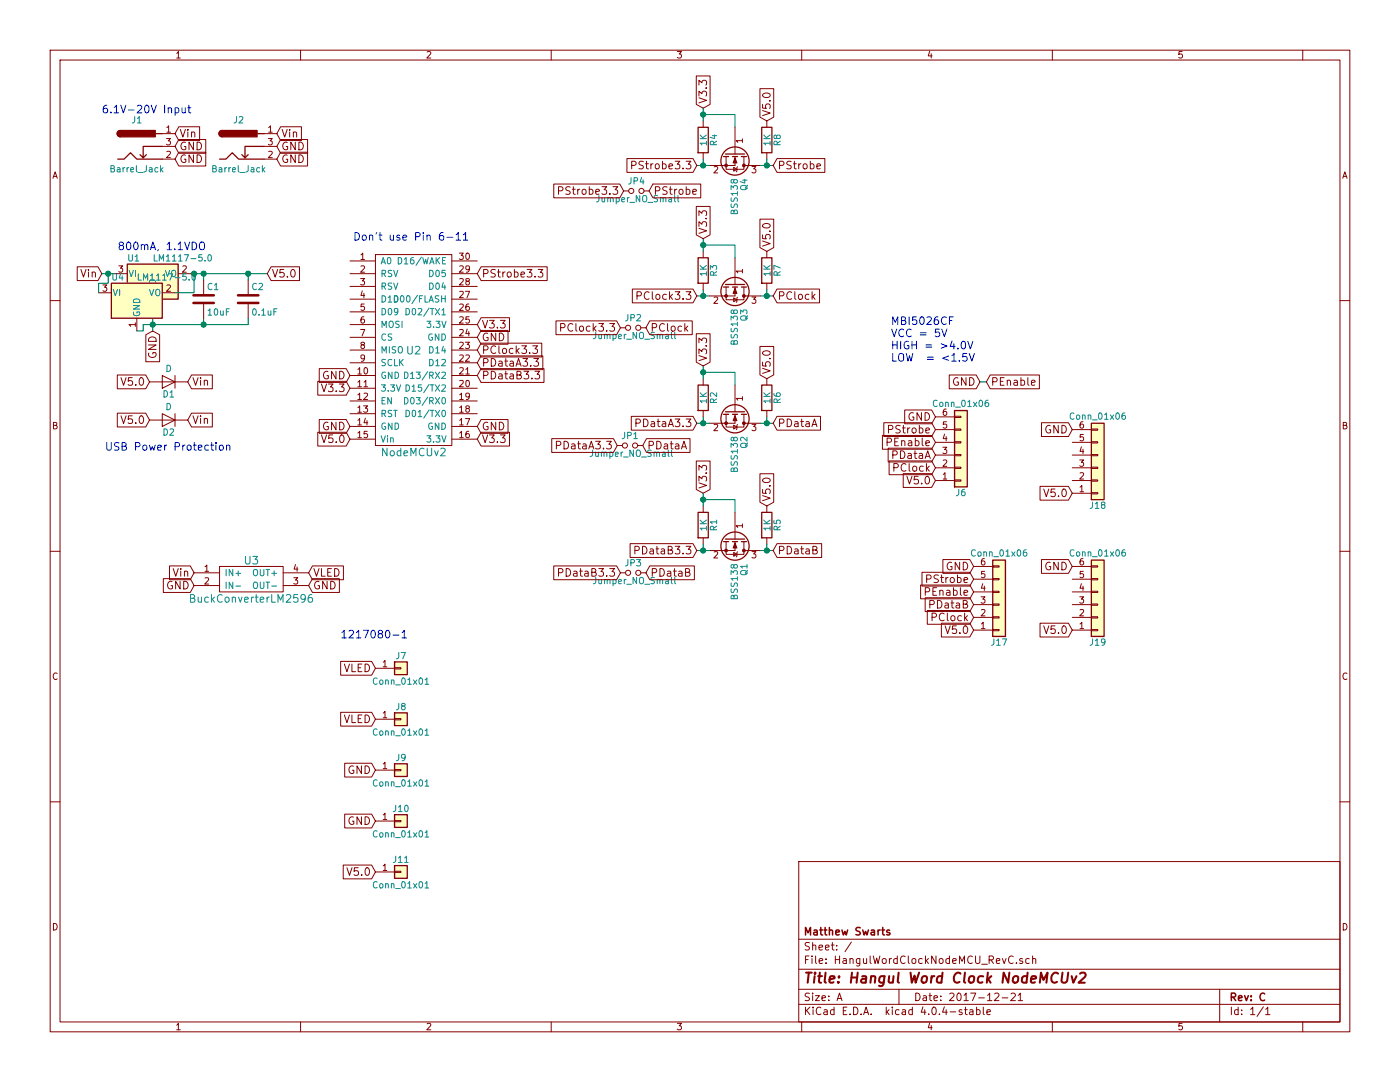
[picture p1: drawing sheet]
EESchema Schematic File Version 2
LIBS:power
LIBS:device
LIBS:transistors
LIBS:conn
LIBS:linear
LIBS:regul
LIBS:74xx
LIBS:cmos4000
LIBS:adc-dac
LIBS:memory
LIBS:xilinx
LIBS:microcontrollers
LIBS:dsp
LIBS:microchip
LIBS:analog_switches
LIBS:motorola
LIBS:texas
LIBS:intel
LIBS:audio
LIBS:interface
LIBS:digital-audio
LIBS:philips
LIBS:display
LIBS:cypress
LIBS:siliconi
LIBS:opto
LIBS:atmel
LIBS:contrib
LIBS:valves
LIBS:myParts
LIBS:HangulWordClockNodeMCU_RevC-cache
EELAYER 25 0
EELAYER END
$Descr A 11000 8500
encoding utf-8
Sheet 1 1
Title "Hangul Word Clock NodeMCUv2"
Date "2017-12-21"
Rev "C"
Comp "Matthew Swarts"
Comment1 ""
Comment2 ""
Comment3 ""
Comment4 ""
$EndDescr
$Comp
L NodeMCUv3 U2
U 1 1
P 3250 2750
F 0 "U2" H 3250 2750 60  0000 C CNN
F 1 "NodeMCUv2" H 3250 1950 60  0000 C CNN
F 2 "MyKiCadParts:NodeMCU_V1.0" H 3250 2750 60  0001 C CNN
F 3 "" H 3250 2750 60  0001 C CNN
	1    3250 2750
	1    0    0    -1  
$EndComp
$Comp
L Conn_01x06 J6
U 1 1
P 7550 3575
F 0 "J6" H 7550 3875 50  0000 C CNN
F 1 "Conn_01x06" H 7550 3175 50  0000 C CNN
F 2 "Socket_Strips:Socket_Strip_Straight_1x06" H 7550 3575 50  0001 C CNN
F 3 "" H 7550 3575 50  0001 C CNN
	1    7550 3575
	1    0    0    1   
$EndComp
Text GLabel 7350 3775 0    60   Input ~ 0
V5.0
Text GLabel 2750 3450 0    60   Input ~ 0
V5.0
Text GLabel 7350 3675 0    60   Input ~ 0
PClock
Text GLabel 7350 3575 0    60   Input ~ 0
PDataA
Text GLabel 7350 3475 0    60   Input ~ 0
PEnable
Text GLabel 7350 3375 0    60   Input ~ 0
PStrobe
Text GLabel 7350 3275 0    60   Input ~ 0
GND
Text GLabel 2750 2950 0    60   Input ~ 0
GND
Text GLabel 2750 3350 0    60   Input ~ 0
GND
Text GLabel 3750 3350 2    60   Input ~ 0
GND
Text GLabel 3750 2650 2    60   Input ~ 0
GND
Text GLabel 2750 3050 0    60   Input ~ 0
V3.3
Text GLabel 3750 3450 2    60   Input ~ 0
V3.3
Text GLabel 3750 2550 2    60   Input ~ 0
V3.3
Text GLabel 2425 4500 2    60   Input ~ 0
VLED
Text GLabel 1525 4500 0    60   Input ~ 0
Vin
Text GLabel 1525 4600 0    60   Input ~ 0
GND
Text GLabel 2425 4600 2    60   Input ~ 0
GND
Text Notes 7000 2850 0    60   ~ 0
MBI5026CF\nVCC = 5V\nHIGH = >4.0V\nLOW  = <1.5V
$Comp
L BSS138 Q1
U 1 1
P 5775 4225
F 0 "Q1" H 5975 4300 50  0000 L CNN
F 1 "BSS138" H 5975 4225 50  0000 L CNN
F 2 "TO_SOT_Packages_SMD:SOT-23" H 5975 4150 50  0001 L CIN
F 3 "" H 5775 4225 50  0001 L CNN
	1    5775 4225
	0    1    1    0   
$EndComp
$Comp
L R R1
U 1 1
P 5525 4125
F 0 "R1" V 5605 4125 50  0000 C CNN
F 1 "1K" V 5525 4125 50  0000 C CNN
F 2 "Resistors_SMD:R_1206" V 5455 4125 50  0001 C CNN
F 3 "" H 5525 4125 50  0001 C CNN
	1    5525 4125
	1    0    0    -1  
$EndComp
$Comp
L R R5
U 1 1
P 6025 4125
F 0 "R5" V 6105 4125 50  0000 C CNN
F 1 "1K" V 6025 4125 50  0000 C CNN
F 2 "Resistors_SMD:R_1206" V 5955 4125 50  0001 C CNN
F 3 "" H 6025 4125 50  0001 C CNN
	1    6025 4125
	1    0    0    -1  
$EndComp
Text GLabel 6025 3975 1    60   Input ~ 0
V5.0
Text GLabel 5525 3875 1    60   Input ~ 0
V3.3
Wire Wire Line
	5525 4275 5525 4325
Wire Wire Line
	5475 4325 5575 4325
Wire Wire Line
	5975 4325 6075 4325
Wire Wire Line
	6025 4325 6025 4275
Wire Wire Line
	5775 4025 5775 3925
Wire Wire Line
	5775 3925 5525 3925
Wire Wire Line
	5525 3875 5525 3975
Connection ~ 5525 3925
$Comp
L LM1117-5.0 U1
U 1 1
P 1200 2150
F 0 "U1" H 1050 2275 50  0000 C CNN
F 1 "LM1117-5.0" H 1200 2275 50  0000 L CNN
F 2 "TO_SOT_Packages_THT:TO-220_Horizontal" H 1200 2150 50  0001 C CNN
F 3 "" H 1200 2150 50  0001 C CNN
	1    1200 2150
	1    0    0    -1  
$EndComp
$Comp
L Barrel_Jack J1
U 1 1
P 1075 1150
F 0 "J1" H 1075 1360 50  0000 C CNN
F 1 "Barrel_Jack" H 1075 975 50  0000 C CNN
F 2 "Connectors:BARREL_JACK" H 1125 1110 50  0001 C CNN
F 3 "" H 1125 1110 50  0001 C CNN
	1    1075 1150
	1    0    0    -1  
$EndComp
Text Notes 800  900  0    60   ~ 0
6.1V-20V Input
Text Notes 925  1975 0    60   ~ 0
800mA, 1.1VDO
Text GLabel 2100 2150 2    60   Input ~ 0
V5.0
Text GLabel 1175 3000 0    60   Input ~ 0
V5.0
$Comp
L D D1
U 1 1
P 1325 3000
F 0 "D1" H 1325 3100 50  0000 C CNN
F 1 "D" H 1325 2900 50  0000 C CNN
F 2 "Diodes_THT:D_DO-41_SOD81_P12.70mm_Horizontal" H 1325 3000 50  0001 C CNN
F 3 "" H 1325 3000 50  0001 C CNN
	1    1325 3000
	-1   0    0    1   
$EndComp
Text GLabel 1475 3000 2    60   Input ~ 0
Vin
Text Notes 825  3550 0    60   ~ 0
USB Power Protection
Text GLabel 1375 1050 2    60   Input ~ 0
Vin
Text GLabel 1375 1150 2    60   Input ~ 0
GND
Text GLabel 1375 1250 2    60   Input ~ 0
GND
Text GLabel 1200 2600 3    60   Input ~ 0
GND
Text GLabel 800  2150 0    60   Input ~ 0
Vin
$Comp
L C C2
U 1 1
P 1950 2350
F 0 "C2" H 1975 2450 50  0000 L CNN
F 1 "0.1uF" H 1975 2250 50  0000 L CNN
F 2 "Capacitors_SMD:C_0805" H 1988 2200 50  0001 C CNN
F 3 "" H 1950 2350 50  0001 C CNN
	1    1950 2350
	1    0    0    -1  
$EndComp
Wire Wire Line
	1500 2150 2100 2150
Wire Wire Line
	1600 2200 1600 2150
Connection ~ 1600 2150
Wire Wire Line
	1950 2200 1950 2150
Connection ~ 1950 2150
Wire Wire Line
	1200 2450 1200 2600
Wire Wire Line
	1125 2550 1950 2550
Wire Wire Line
	1600 2550 1600 2500
Wire Wire Line
	1950 2550 1950 2500
Connection ~ 1600 2550
Connection ~ 1200 2550
$Comp
L C C1
U 1 1
P 1600 2350
F 0 "C1" H 1625 2450 50  0000 L CNN
F 1 "10uF" H 1625 2250 50  0000 L CNN
F 2 "Capacitors_SMD:C_1206" H 1638 2200 50  0001 C CNN
F 3 "" H 1600 2350 50  0001 C CNN
	1    1600 2350
	1    0    0    -1  
$EndComp
$Comp
L BSS138 Q2
U 1 1
P 5775 3225
F 0 "Q2" H 5975 3300 50  0000 L CNN
F 1 "BSS138" H 5975 3225 50  0000 L CNN
F 2 "TO_SOT_Packages_SMD:SOT-23" H 5975 3150 50  0001 L CIN
F 3 "" H 5775 3225 50  0001 L CNN
	1    5775 3225
	0    1    1    0   
$EndComp
$Comp
L R R2
U 1 1
P 5525 3125
F 0 "R2" V 5605 3125 50  0000 C CNN
F 1 "1K" V 5525 3125 50  0000 C CNN
F 2 "Resistors_SMD:R_1206" V 5455 3125 50  0001 C CNN
F 3 "" H 5525 3125 50  0001 C CNN
	1    5525 3125
	1    0    0    -1  
$EndComp
$Comp
L R R6
U 1 1
P 6025 3125
F 0 "R6" V 6105 3125 50  0000 C CNN
F 1 "1K" V 6025 3125 50  0000 C CNN
F 2 "Resistors_SMD:R_1206" V 5955 3125 50  0001 C CNN
F 3 "" H 6025 3125 50  0001 C CNN
	1    6025 3125
	1    0    0    -1  
$EndComp
Text GLabel 6025 2975 1    60   Input ~ 0
V5.0
Text GLabel 5525 2875 1    60   Input ~ 0
V3.3
Wire Wire Line
	5525 3275 5525 3325
Wire Wire Line
	5475 3325 5575 3325
Wire Wire Line
	5975 3325 6075 3325
Wire Wire Line
	6025 3325 6025 3275
Wire Wire Line
	5775 3025 5775 2925
Wire Wire Line
	5775 2925 5525 2925
Wire Wire Line
	5525 2875 5525 2975
Connection ~ 5525 2925
$Comp
L BSS138 Q3
U 1 1
P 5775 2225
F 0 "Q3" H 5975 2300 50  0000 L CNN
F 1 "BSS138" H 5975 2225 50  0000 L CNN
F 2 "TO_SOT_Packages_SMD:SOT-23" H 5975 2150 50  0001 L CIN
F 3 "" H 5775 2225 50  0001 L CNN
	1    5775 2225
	0    1    1    0   
$EndComp
$Comp
L R R3
U 1 1
P 5525 2125
F 0 "R3" V 5605 2125 50  0000 C CNN
F 1 "1K" V 5525 2125 50  0000 C CNN
F 2 "Resistors_SMD:R_1206" V 5455 2125 50  0001 C CNN
F 3 "" H 5525 2125 50  0001 C CNN
	1    5525 2125
	1    0    0    -1  
$EndComp
$Comp
L R R7
U 1 1
P 6025 2125
F 0 "R7" V 6105 2125 50  0000 C CNN
F 1 "1K" V 6025 2125 50  0000 C CNN
F 2 "Resistors_SMD:R_1206" V 5955 2125 50  0001 C CNN
F 3 "" H 6025 2125 50  0001 C CNN
	1    6025 2125
	1    0    0    -1  
$EndComp
Text GLabel 6025 1975 1    60   Input ~ 0
V5.0
Text GLabel 5525 1875 1    60   Input ~ 0
V3.3
Wire Wire Line
	5525 2275 5525 2325
Wire Wire Line
	5475 2325 5575 2325
Wire Wire Line
	5975 2325 6075 2325
Wire Wire Line
	6025 2325 6025 2275
Wire Wire Line
	5775 2025 5775 1925
Wire Wire Line
	5775 1925 5525 1925
Wire Wire Line
	5525 1875 5525 1975
Connection ~ 5525 1925
$Comp
L BSS138 Q4
U 1 1
P 5775 1200
F 0 "Q4" H 5975 1275 50  0000 L CNN
F 1 "BSS138" H 5975 1200 50  0000 L CNN
F 2 "TO_SOT_Packages_SMD:SOT-23" H 5975 1125 50  0001 L CIN
F 3 "" H 5775 1200 50  0001 L CNN
	1    5775 1200
	0    1    1    0   
$EndComp
$Comp
L R R4
U 1 1
P 5525 1100
F 0 "R4" V 5605 1100 50  0000 C CNN
F 1 "1K" V 5525 1100 50  0000 C CNN
F 2 "Resistors_SMD:R_1206" V 5455 1100 50  0001 C CNN
F 3 "" H 5525 1100 50  0001 C CNN
	1    5525 1100
	1    0    0    -1  
$EndComp
$Comp
L R R8
U 1 1
P 6025 1100
F 0 "R8" V 6105 1100 50  0000 C CNN
F 1 "1K" V 6025 1100 50  0000 C CNN
F 2 "Resistors_SMD:R_1206" V 5955 1100 50  0001 C CNN
F 3 "" H 6025 1100 50  0001 C CNN
	1    6025 1100
	1    0    0    -1  
$EndComp
Text GLabel 6025 950  1    60   Input ~ 0
V5.0
Text GLabel 5525 850  1    60   Input ~ 0
V3.3
Wire Wire Line
	5525 1250 5525 1300
Wire Wire Line
	5475 1300 5575 1300
Wire Wire Line
	5975 1300 6075 1300
Wire Wire Line
	6025 1300 6025 1250
Wire Wire Line
	5775 1000 5775 900 
Wire Wire Line
	5775 900  5525 900 
Wire Wire Line
	5525 850  5525 950 
Connection ~ 5525 900 
Text GLabel 5475 2325 0    60   Input ~ 0
PClock3.3
Text GLabel 5475 3325 0    60   Input ~ 0
PDataA3.3
Text GLabel 5475 1300 0    60   Input ~ 0
PStrobe3.3
Text GLabel 6075 1300 2    60   Input ~ 0
PStrobe
Text GLabel 6075 2325 2    60   Input ~ 0
PClock
Text GLabel 6075 3325 2    60   Input ~ 0
PDataA
Connection ~ 6025 1300
Connection ~ 5525 1300
Connection ~ 5525 2325
Connection ~ 6025 2325
Connection ~ 6025 3325
Connection ~ 5525 3325
Connection ~ 5525 4325
Connection ~ 6025 4325
Text GLabel 3750 2750 2    60   Input ~ 0
PClock3.3
Text GLabel 3750 2950 2    60   Input ~ 0
PDataB3.3
Text GLabel 3750 2150 2    60   Input ~ 0
PStrobe3.3
Text GLabel 2950 6850 0    60   Input ~ 0
V5.0
Text GLabel 2950 6450 0    60   Input ~ 0
GND
Text GLabel 2950 6050 0    60   Input ~ 0
GND
Text GLabel 2950 5250 0    60   Input ~ 0
VLED
Text GLabel 2950 5650 0    60   Input ~ 0
VLED
$Comp
L Conn_01x06 J17
U 1 1
P 7850 4750
F 0 "J17" H 7850 5050 50  0000 C CNN
F 1 "Conn_01x06" H 7850 4350 50  0000 C CNN
F 2 "Socket_Strips:Socket_Strip_Straight_1x06" H 7850 4750 50  0001 C CNN
F 3 "" H 7850 4750 50  0001 C CNN
	1    7850 4750
	1    0    0    1   
$EndComp
Text GLabel 7650 4950 0    60   Input ~ 0
V5.0
Text GLabel 7650 4450 0    60   Input ~ 0
GND
$Comp
L Conn_01x01 J7
U 1 1
P 3150 5250
F 0 "J7" H 3150 5350 50  0000 C CNN
F 1 "Conn_01x01" H 3150 5150 50  0000 C CNN
F 2 "MyKiCadParts:1217080-1" H 3150 5250 50  0001 C CNN
F 3 "" H 3150 5250 50  0001 C CNN
	1    3150 5250
	1    0    0    -1  
$EndComp
$Comp
L Conn_01x01 J8
U 1 1
P 3150 5650
F 0 "J8" H 3150 5750 50  0000 C CNN
F 1 "Conn_01x01" H 3150 5550 50  0000 C CNN
F 2 "MyKiCadParts:1217080-1" H 3150 5650 50  0001 C CNN
F 3 "" H 3150 5650 50  0001 C CNN
	1    3150 5650
	1    0    0    -1  
$EndComp
$Comp
L Conn_01x01 J9
U 1 1
P 3150 6050
F 0 "J9" H 3150 6150 50  0000 C CNN
F 1 "Conn_01x01" H 3150 5950 50  0000 C CNN
F 2 "MyKiCadParts:1217080-1" H 3150 6050 50  0001 C CNN
F 3 "" H 3150 6050 50  0001 C CNN
	1    3150 6050
	1    0    0    -1  
$EndComp
$Comp
L Conn_01x01 J10
U 1 1
P 3150 6450
F 0 "J10" H 3150 6550 50  0000 C CNN
F 1 "Conn_01x01" H 3150 6350 50  0000 C CNN
F 2 "MyKiCadParts:1217080-1" H 3150 6450 50  0001 C CNN
F 3 "" H 3150 6450 50  0001 C CNN
	1    3150 6450
	1    0    0    -1  
$EndComp
$Comp
L Conn_01x01 J11
U 1 1
P 3150 6850
F 0 "J11" H 3150 6950 50  0000 C CNN
F 1 "Conn_01x01" H 3150 6750 50  0000 C CNN
F 2 "MyKiCadParts:1217080-1" H 3150 6850 50  0001 C CNN
F 3 "" H 3150 6850 50  0001 C CNN
	1    3150 6850
	1    0    0    -1  
$EndComp
$Comp
L BuckConverterLM2596 U3
U 1 1
P 1975 4550
F 0 "U3" H 1975 4700 60  0000 C CNN
F 1 "BuckConverterLM2596" H 1975 4400 60  0000 C CNN
F 2 "MyKiCadParts:LM2596Module" H 1975 4550 60  0001 C CNN
F 3 "" H 1975 4550 60  0001 C CNN
	1    1975 4550
	1    0    0    -1  
$EndComp
$Comp
L LM1117-5.0 U4
U 1 1
P 1075 2300
F 0 "U4" H 925 2425 50  0000 C CNN
F 1 "LM1117-5.0" H 1075 2425 50  0000 L CNN
F 2 "TO_SOT_Packages_SMD:SOT-223-3Lead_TabPin2" H 1075 2300 50  0001 C CNN
F 3 "" H 1075 2300 50  0001 C CNN
	1    1075 2300
	1    0    0    -1  
$EndComp
Wire Wire Line
	800  2150 900  2150
Wire Wire Line
	775  2300 775  2225
Wire Wire Line
	775  2225 850  2225
Wire Wire Line
	850  2225 850  2150
Connection ~ 850  2150
Wire Wire Line
	1075 2600 1125 2600
Wire Wire Line
	1125 2600 1125 2550
Wire Wire Line
	1375 2300 1525 2300
Wire Wire Line
	1525 2300 1525 2150
Connection ~ 1525 2150
Text GLabel 1175 3300 0    60   Input ~ 0
V5.0
$Comp
L D D2
U 1 1
P 1325 3300
F 0 "D2" H 1325 3400 50  0000 C CNN
F 1 "D" H 1325 3200 50  0000 C CNN
F 2 "Diodes_SMD:D_SOD-123" H 1325 3300 50  0001 C CNN
F 3 "" H 1325 3300 50  0001 C CNN
	1    1325 3300
	-1   0    0    1   
$EndComp
Text GLabel 1475 3300 2    60   Input ~ 0
Vin
$Comp
L Barrel_Jack J2
U 1 1
P 1875 1150
F 0 "J2" H 1875 1360 50  0000 C CNN
F 1 "Barrel_Jack" H 1875 975 50  0000 C CNN
F 2 "Connectors:BARREL_JACK" H 1925 1110 50  0001 C CNN
F 3 "" H 1925 1110 50  0001 C CNN
	1    1875 1150
	1    0    0    -1  
$EndComp
Text GLabel 2175 1050 2    60   Input ~ 0
Vin
Text GLabel 2175 1150 2    60   Input ~ 0
GND
Text GLabel 2175 1250 2    60   Input ~ 0
GND
Text GLabel 7650 4550 0    60   Input ~ 0
PStrobe
Text GLabel 7650 4850 0    60   Input ~ 0
PClock
Text GLabel 7650 4650 0    60   Input ~ 0
PEnable
Text GLabel 7650 4750 0    60   Input ~ 0
PDataB
Text GLabel 5475 4325 0    60   Input ~ 0
PDataB3.3
Text GLabel 6075 4325 2    60   Input ~ 0
PDataB
Text Notes 2775 1900 0    60   ~ 0
Don't use Pin 6-11
Text GLabel 3750 2850 2    60   Input ~ 0
PDataA3.3
Text GLabel 7700 3000 0    60   Input ~ 0
GND
Text GLabel 7750 3000 2    60   Input ~ 0
PEnable
Wire Wire Line
	7700 3000 7750 3000
$Comp
L Conn_01x06 J18
U 1 1
P 8625 3675
F 0 "J18" H 8625 3975 50  0000 C CNN
F 1 "Conn_01x06" H 8625 3275 50  0000 C CNN
F 2 "Socket_Strips:Socket_Strip_Straight_1x06" H 8625 3675 50  0001 C CNN
F 3 "" H 8625 3675 50  0001 C CNN
	1    8625 3675
	1    0    0    1   
$EndComp
$Comp
L Conn_01x06 J19
U 1 1
P 8625 4750
F 0 "J19" H 8625 5050 50  0000 C CNN
F 1 "Conn_01x06" H 8625 4350 50  0000 C CNN
F 2 "Socket_Strips:Socket_Strip_Straight_1x06" H 8625 4750 50  0001 C CNN
F 3 "" H 8625 4750 50  0001 C CNN
	1    8625 4750
	1    0    0    1   
$EndComp
Text GLabel 8425 3875 0    60   Input ~ 0
V5.0
Text GLabel 8425 3375 0    60   Input ~ 0
GND
Text GLabel 8425 4450 0    60   Input ~ 0
GND
Text GLabel 8425 4950 0    60   Input ~ 0
V5.0
Text Notes 2675 5025 0    60   ~ 0
1217080-1
$Comp
L Jumper_NO_Small JP4
U 1 1
P 5000 1500
F 0 "JP4" H 5000 1580 50  0000 C CNN
F 1 "Jumper_NO_Small" H 5010 1440 50  0000 C CNN
F 2 "Connectors:GS2" H 5000 1500 50  0001 C CNN
F 3 "" H 5000 1500 50  0001 C CNN
	1    5000 1500
	1    0    0    -1  
$EndComp
Text GLabel 4900 1500 0    60   Input ~ 0
PStrobe3.3
Text GLabel 5100 1500 2    60   Input ~ 0
PStrobe
$Comp
L Jumper_NO_Small JP2
U 1 1
P 4975 2575
F 0 "JP2" H 4975 2655 50  0000 C CNN
F 1 "Jumper_NO_Small" H 4985 2515 50  0000 C CNN
F 2 "Connectors:GS2" H 4975 2575 50  0001 C CNN
F 3 "" H 4975 2575 50  0001 C CNN
	1    4975 2575
	1    0    0    -1  
$EndComp
Text GLabel 4875 2575 0    60   Input ~ 0
PClock3.3
Text GLabel 5075 2575 2    60   Input ~ 0
PClock
$Comp
L Jumper_NO_Small JP1
U 1 1
P 4950 3500
F 0 "JP1" H 4950 3580 50  0000 C CNN
F 1 "Jumper_NO_Small" H 4960 3440 50  0000 C CNN
F 2 "Connectors:GS2" H 4950 3500 50  0001 C CNN
F 3 "" H 4950 3500 50  0001 C CNN
	1    4950 3500
	1    0    0    -1  
$EndComp
$Comp
L Jumper_NO_Small JP3
U 1 1
P 4975 4500
F 0 "JP3" H 4975 4580 50  0000 C CNN
F 1 "Jumper_NO_Small" H 4985 4440 50  0000 C CNN
F 2 "Connectors:GS2" H 4975 4500 50  0001 C CNN
F 3 "" H 4975 4500 50  0001 C CNN
	1    4975 4500
	1    0    0    -1  
$EndComp
Text GLabel 4850 3500 0    60   Input ~ 0
PDataA3.3
Text GLabel 5050 3500 2    60   Input ~ 0
PDataA
Text GLabel 4875 4500 0    60   Input ~ 0
PDataB3.3
Text GLabel 5075 4500 2    60   Input ~ 0
PDataB
$EndSCHEMATC
